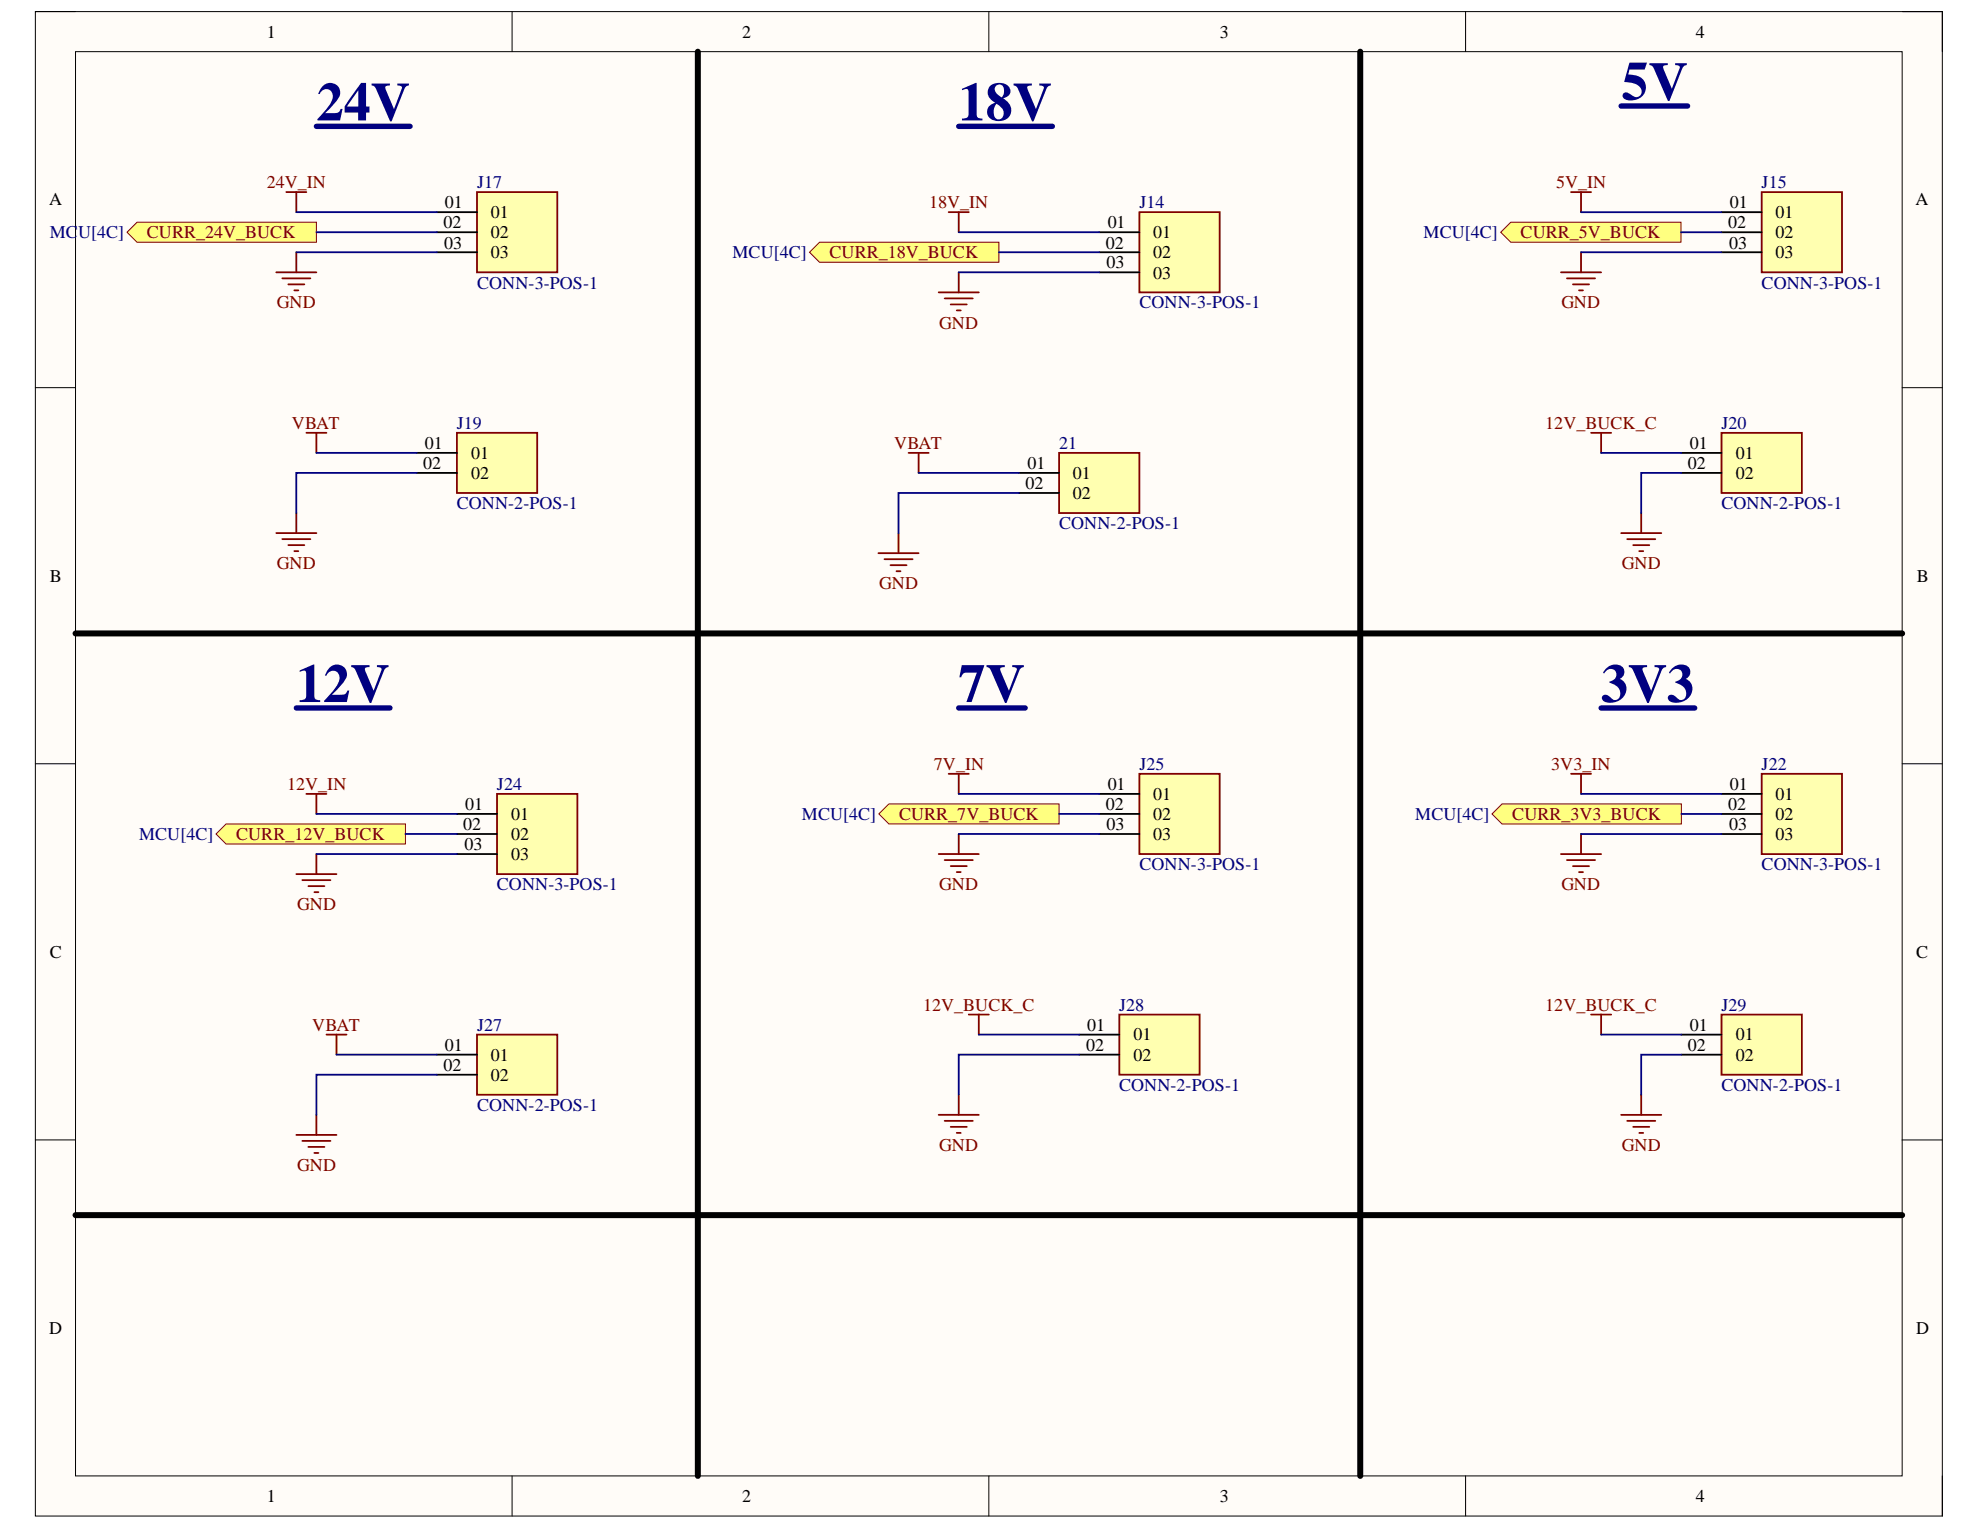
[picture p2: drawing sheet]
<svg xmlns="http://www.w3.org/2000/svg" width="279mm" height="216mm" viewBox="0 0 279 216" stroke-linecap="round" stroke-linejoin="round" font-family="sans-serif">
<path d="M5 1.6h269.1v212.3h-269.1z" fill-rule="evenodd" fill="#fffcf8"/>
<path d="M5 1.6h269.1v212.3h-269.1z" fill="none" stroke="#000" stroke-width=".14"/>
<path d="M10.7 7.3h257.7v201h-257.7z" fill-rule="evenodd" fill="#fffcf8"/>
<g fill="none" stroke="#000" stroke-width=".14">
<path d="M5 1.6h5.7M10.7 7.3h257.7v201h-257.7zM72.3 1.6v5.7M139.5 1.6v5.7M206.8 1.6v5.7M268.4 1.6h5.7v5.7M5 54.7h5.7M268.4 54.7h5.7M5 107.8h5.7M268.4 107.8h5.7M5 160.9h5.7M268.4 160.9h5.7"/>
<path d="M72.3 208.3v5.6M139.5 208.3v5.6M206.8 208.3v5.6M274.1 208.3v5.6"/>
</g>
<g fill="none" stroke="#800000" stroke-width=".25">
<path d="M39 38.4h5.6M39.8 39.3h4M41.8 35.6v2.8M40.7 40.1h2.2M41.5 41h.6M39 75.2h5.6M39.8 76.1h4M40.7 76.9h2.2M41.5 77.8h.6M41.8 72.4v2.8M43.2 61.1h2.9M44.6 61.1v2.8"/>
<path d="M224.5 61.1h2.9M225.9 61.1v2.8M228.8 75.2h5.6M229.6 76.1h4M230.5 76.9h2.2M231.3 77.8h.6M231.6 72.4v2.8"/>
</g>
<path d="M98.5 7.3v201M191.9 7.3v201M10.7 89.4h257.7M10.7 171.5h257.7" fill="none" stroke="#000" stroke-width=".85"/>
<path d="M44.6 17.8h13.3M135.3 17.8h13.2M228.8 15h9.3M41.8 99.9h13.2M135.3 99.9h9.4M225.9 99.9h13.2" fill="none" stroke="#000080" stroke-width=".76"/>
<path d="M64.5 61.1h11.3v8.5h-11.3z" fill-rule="evenodd" fill="#ffffb0"/>
<path d="M64.5 61.1h11.3v8.5h-11.3z" fill="none" stroke="#800000" stroke-width=".25"/>
<path d="M58.8 63.9h5.7M58.8 66.7h5.7" fill="none" stroke="#000" stroke-width=".25"/>
<path d="M67.3 27.1h11.3v11.3h-11.3z" fill-rule="evenodd" fill="#ffffb0"/>
<path d="M67.3 27.1h11.3v11.3h-11.3zM133.9 29.9h2.8M135.3 29.9v2.9M135.3 38.4v2.9M132.5 41.3h5.6M133.3 42.1h4M134.2 43h2.2M135 43.8h.6" fill="none" stroke="#800000" stroke-width=".25"/>
<path d="M61.6 29.9h5.7M61.6 32.8h5.7M61.6 35.6h5.7" fill="none" stroke="#000" stroke-width=".25"/>
<path d="M160.8 29.9h11.3v11.4h-11.3z" fill-rule="evenodd" fill="#ffffb0"/>
<path d="M160.8 29.9h11.3v11.4h-11.3zM220.3 38.4h5.6M221.1 39.3h4M221.7 27.1h2.8M223.1 27.1v2.8M223.1 35.6v2.8M222 40.1h2.2M222.8 41h.6" fill="none" stroke="#800000" stroke-width=".25"/>
<path d="M155.1 32.8h5.7M155.1 35.6h5.7M155.1 38.4h5.7" fill="none" stroke="#000" stroke-width=".25"/>
<path d="M248.6 27.1h11.3v11.3h-11.3z" fill-rule="evenodd" fill="#ffffb0"/>
<path d="M248.6 27.1h11.3v11.3h-11.3z" fill="none" stroke="#800000" stroke-width=".25"/>
<path d="M242.9 29.9h5.7M242.9 32.8h5.7M242.9 35.6h5.7" fill="none" stroke="#000" stroke-width=".25"/>
<path d="M242.9 61.1h11.4v8.5h-11.4z" fill-rule="evenodd" fill="#ffffb0"/>
<path d="M40.4 27.1h2.8M41.8 27.1v2.8M124 78.1h5.6M124.8 78.9h4M125.7 79.8h2.2M126.8 75.2v2.9M128.2 63.9h2.8M129.6 63.9v2.8M242.9 61.1h11.4v8.5h-11.4zM126.5 80.6h.6" fill="none" stroke="#800000" stroke-width=".25"/>
<path d="M237.3 63.9h5.6M237.3 66.7h5.6" fill="none" stroke="#000" stroke-width=".25"/>
<path d="M149.4 63.9h11.4v8.5h-11.4z" fill-rule="evenodd" fill="#ffffb0"/>
<g fill="none" stroke="#800000" stroke-width=".25">
<path d="M149.4 63.9h11.4v8.5h-11.4zM41.8 123.3h5.7M42.7 124.2h3.9M43.5 125h2.3M44.4 125.9h.5M44.6 120.5v2.8M44.6 157.3v2.8M46.1 146h2.8M47.5 146v2.8M41.8 160.1h5.7M42.7 161h3.9M43.5 161.8h2.3"/>
<path d="M44.4 162.7h.5"/>
</g>
<path d="M143.8 66.7h5.6M143.8 69.6h5.6" fill="none" stroke="#000" stroke-width=".25"/>
<path d="M67.3 146h11.3v8.5h-11.3z" fill-rule="evenodd" fill="#ffffb0"/>
<path d="M67.3 146h11.3v8.5h-11.3z" fill="none" stroke="#800000" stroke-width=".25"/>
<path d="M61.6 148.8h5.7M61.6 151.7h5.7" fill="none" stroke="#000" stroke-width=".25"/>
<path d="M70.1 112h11.4v11.3h-11.4z" fill-rule="evenodd" fill="#ffffb0"/>
<g fill="none" stroke="#800000" stroke-width=".25">
<path d="M43.2 112h2.9M44.6 112v2.9M70.1 112h11.4v11.3h-11.4zM135.3 117.7v2.8M132.5 120.5h5.6M133.3 121.4h4M134.2 122.2h2.2M135 123.1h.6M132.5 157.3h5.6M133.3 158.2h4M134.2 159h2.2M135 159.9h.6"/>
<path d="M135.3 154.5v2.8M136.7 143.2h2.8M138.1 143.2v2.8"/>
</g>
<path d="M64.5 114.9h5.6M64.5 117.7h5.6M64.5 120.5h5.6" fill="none" stroke="#000" stroke-width=".25"/>
<path d="M157.9 143.2h11.4v8.5h-11.4z" fill-rule="evenodd" fill="#ffffb0"/>
<path d="M157.9 143.2h11.4v8.5h-11.4z" fill="none" stroke="#800000" stroke-width=".25"/>
<path d="M152.3 146h5.6M152.3 148.8h5.6" fill="none" stroke="#000" stroke-width=".25"/>
<path d="M160.8 109.2h11.3v11.3h-11.3z" fill-rule="evenodd" fill="#ffffb0"/>
<g fill="none" stroke="#800000" stroke-width=".25">
<path d="M133.9 109.2h2.8M135.3 109.2v2.8M160.8 109.2h11.3v11.3h-11.3zM221.7 109.2h2.8M223.1 109.2v2.8M223.1 117.7v2.8M220.3 120.5h5.6M221.1 121.4h4M222 122.2h2.2M222.8 123.1h.6M224.5 143.2h2.9M225.9 143.2v2.8"/>
<path d="M228.8 157.3h5.6M229.6 158.2h4M230.5 159h2.2M231.3 159.9h.6M231.6 154.5v2.8"/>
</g>
<path d="M155.1 112h5.7M155.1 114.9h5.7M155.1 117.7h5.7" fill="none" stroke="#000" stroke-width=".25"/>
<path d="M248.6 109.2h11.3v11.3h-11.3z" fill-rule="evenodd" fill="#ffffb0"/>
<path d="M248.6 109.2h11.3v11.3h-11.3z" fill="none" stroke="#800000" stroke-width=".25"/>
<path d="M242.9 112h5.7M242.9 114.9h5.7M242.9 117.7h5.7" fill="none" stroke="#000" stroke-width=".25"/>
<path d="M242.9 143.2h11.4v8.5h-11.4z" fill-rule="evenodd" fill="#ffffb0"/>
<path d="M242.9 143.2h11.4v8.5h-11.4z" fill="none" stroke="#800000" stroke-width=".25"/>
<path d="M237.3 146h5.6M237.3 148.8h5.6" fill="none" stroke="#000" stroke-width=".25"/>
<path d="M17.9 32.8l1.4-1.4h25.3v2.8h-25.3z" fill-rule="evenodd" fill="#ffff80"/>
<path d="M17.9 32.8l1.4-1.4h25.3v2.8h-25.3z" fill="none" stroke="#800000" stroke-width=".14"/>
<path d="M114.2 35.6l1.4-1.4h25.4v2.8h-25.4z" fill-rule="evenodd" fill="#ffff80"/>
<path d="M114.2 35.6l1.4-1.4h25.4v2.8h-25.4z" fill="none" stroke="#800000" stroke-width=".14"/>
<path d="M211.8 32.8l1.4-1.4h24v2.8h-24z" fill-rule="evenodd" fill="#ffff80"/>
<path d="M211.8 32.8l1.4-1.4h24v2.8h-24z" fill="none" stroke="#800000" stroke-width=".14"/>
<path d="M30.5 117.7l1.4-1.4h25.3v2.8h-25.3z" fill-rule="evenodd" fill="#ffff80"/>
<path d="M30.5 117.7l1.4-1.4h25.3v2.8h-25.3z" fill="none" stroke="#800000" stroke-width=".14"/>
<path d="M124 114.9l1.4-1.5h24v2.9h-24z" fill-rule="evenodd" fill="#ffff80"/>
<path d="M124 114.9l1.4-1.5h24v2.9h-24z" fill="none" stroke="#800000" stroke-width=".14"/>
<path d="M210.5 114.9l1.5-1.5h25.3v2.9h-25.3z" fill-rule="evenodd" fill="#ffff80"/>
<path d="M210.5 114.9l1.5-1.5h25.3v2.9h-25.3z" fill="none" stroke="#800000" stroke-width=".14"/>
<g fill="none" stroke="#000080" stroke-width=".25">
<path d="M41.8 29.9h19.8M41.8 35.6h19.8M44.6 32.8h17M135.3 32.8h19.8M135.3 38.4h19.8M141 35.6h14.1M223.1 29.9h19.8M223.1 35.6h19.8M237.2 32.8h5.7M44.6 63.9h14.2M58.8 66.7h-17v5.7M129.6 66.7h14.2"/>
<path d="M143.8 69.6h-17v5.6M225.9 63.9h11.4M237.3 66.7h-5.7v5.7M44.6 114.9h19.9M57.2 117.7h7.3M135.3 112h19.8M135.3 117.7h19.8M149.4 114.9h5.7M223.1 112h19.8M223.1 117.7h19.8M237.3 114.9h5.6M44.6 120.5h19.9"/>
<path d="M47.5 148.8h14.1M61.6 151.7h-17v5.6M138.1 146h14.2M152.3 148.8h-17v5.7M225.9 146h11.4M237.3 148.8h-5.7v5.7"/>
</g>
<g font-size="7.7" fill="#000080">
<text x="44.7" y="17">24V</text>
<text x="135.2" y="17">18V</text>
<text x="228.8" y="14.1">5V</text>
<text x="41.8" y="99.1">12V</text>
<text x="135.2" y="99.1">7V</text>
<text x="225.9" y="99.1">3V3</text>
</g>
<g font-size="2.5">
<text x="37.6" y="5.3">1</text>
<text x="104.7" y="5.3">2</text>
<text x="172.1" y="5.3">3</text>
<text x="239.3" y="5.3">4</text>
<text x="6.9" y="29">A</text>
<text x="62.8" y="29.4">01</text>
<text x="244.1" y="29.4">01</text>
<text x="270.3" y="29">A</text>
<text x="62.6" y="32.2">02</text>
<text x="62.7" y="35.1">03</text>
<text x="69.3" y="30.8">01</text>
<text x="69.3" y="33.6">02</text>
<text x="156.1" y="35.1">02</text>
<text x="156.3" y="32.2">01</text>
<text x="162.7" y="33.6">01</text>
<text x="243.8" y="32.2">02</text>
<text x="244" y="35.1">03</text>
<text x="250.5" y="30.8">01</text>
<text x="250.5" y="33.6">02</text>
<text x="69.3" y="36.4">03</text>
<text x="156.1" y="37.9">03</text>
<text x="162.7" y="36.4">02</text>
<text x="162.7" y="39.3">03</text>
<text x="250.5" y="36.4">03</text>
<text x="60" y="63.3">01</text>
<text x="66.5" y="64.7">01</text>
<text x="238.4" y="63.3">01</text>
<text x="244.9" y="64.7">01</text>
<text x="59.7" y="66.2">02</text>
<text x="66.5" y="67.6">02</text>
<text x="144.7" y="69">02</text>
<text x="145" y="66.2">01</text>
<text x="151.4" y="67.6">01</text>
<text x="151.4" y="70.4">02</text>
<text x="238.2" y="66.2">02</text>
<text x="244.9" y="67.6">02</text>
<text x="7" y="82.1">B</text>
<text x="270.5" y="82.1">B</text>
<text x="156.3" y="111.5">01</text>
<text x="162.7" y="112.8">01</text>
<text x="244.1" y="111.5">01</text>
<text x="250.5" y="112.8">01</text>
<text x="65.4" y="117.2">02</text>
<text x="65.6" y="119.9">03</text>
<text x="65.6" y="114.3">01</text>
<text x="72.1" y="115.7">01</text>
<text x="72.1" y="118.5">02</text>
<text x="156.1" y="114.3">02</text>
<text x="156.1" y="117.2">03</text>
<text x="162.7" y="115.7">02</text>
<text x="162.7" y="118.5">03</text>
<text x="243.8" y="114.3">02</text>
<text x="244" y="117.2">03</text>
<text x="250.5" y="115.7">02</text>
<text x="250.5" y="118.5">03</text>
<text x="72.1" y="121.4">03</text>
<text x="7" y="135.2">C</text>
<text x="270.4" y="135.2">C</text>
<text x="62.8" y="148.3">01</text>
<text x="69.3" y="149.7">01</text>
<text x="153.3" y="148.3">02</text>
<text x="153.4" y="145.5">01</text>
<text x="159.9" y="146.8">01</text>
<text x="159.9" y="149.7">02</text>
<text x="238.2" y="148.3">02</text>
<text x="238.4" y="145.5">01</text>
<text x="244.9" y="146.8">01</text>
<text x="244.9" y="149.7">02</text>
<text x="62.6" y="151.1">02</text>
<text x="69.3" y="152.5">02</text>
<text x="6.9" y="188.2">D</text>
<text x="270.4" y="188.2">D</text>
<text x="37.6" y="212">1</text>
<text x="104.7" y="212">2</text>
<text x="172.1" y="212">3</text>
<text x="239.3" y="212">4</text>
</g>
<g font-size="2.5" fill="#800000">
<text x="37.6" y="26.5">24V_IN</text>
<text x="131.1" y="29.4">18V_IN</text>
<text x="219.6" y="26.5">5V_IN</text>
<text x="20.7" y="33.6">CURR_24V_BUCK</text>
<text x="214.6" y="33.6">CURR_5V_BUCK</text>
<text x="117.1" y="36.4">CURR_18V_BUCK</text>
<text x="39.1" y="43.5">GND</text>
<text x="132.5" y="46.4">GND</text>
<text x="220.3" y="43.5">GND</text>
<text x="41.2" y="60.5">VBAT</text>
<text x="126.2" y="63.3">VBAT</text>
<text x="218" y="60.5">12V_BUCK_C</text>
<text x="39.1" y="80.3">GND</text>
<text x="124.1" y="83.2">GND</text>
<text x="228.9" y="80.3">GND</text>
<text x="40.5" y="111.5">12V_IN</text>
<text x="131.8" y="108.6">7V_IN</text>
<text x="218.9" y="108.6">3V3_IN</text>
<text x="33.3" y="118.5">CURR_12V_BUCK</text>
<text x="126.9" y="115.7">CURR_7V_BUCK</text>
<text x="213.4" y="115.7">CURR_3V3_BUCK</text>
<text x="132.5" y="125.6">GND</text>
<text x="220.3" y="125.6">GND</text>
<text x="42" y="128.5">GND</text>
<text x="130.3" y="142.6">12V_BUCK_C</text>
<text x="218" y="142.6">12V_BUCK_C</text>
<text x="44.1" y="145.5">VBAT</text>
<text x="42" y="165.2">GND</text>
<text x="132.5" y="162.5">GND</text>
<text x="228.9" y="162.5">GND</text>
</g>
<g font-size="2.5" fill="#000080">
<text x="67.3" y="26.5">J17</text>
<text x="160.8" y="29.4">J14</text>
<text x="248.6" y="26.5">J15</text>
<text x="7" y="33.6">MCU[4C]</text>
<text x="200.9" y="33.6">MCU[4C]</text>
<text x="67.3" y="40.7">CONN-3-POS-1</text>
<text x="103.4" y="36.4">MCU[4C]</text>
<text x="248.6" y="40.7">CONN-3-POS-1</text>
<text x="160.8" y="43.5">CONN-3-POS-1</text>
<text x="64.5" y="60.5">J19</text>
<text x="149.5" y="63.3">21</text>
<text x="242.9" y="60.5">J20</text>
<text x="64.5" y="71.8">CONN-2-POS-1</text>
<text x="242.9" y="71.8">CONN-2-POS-1</text>
<text x="149.5" y="74.6">CONN-2-POS-1</text>
<text x="70.1" y="111.5">J24</text>
<text x="160.8" y="108.6">J25</text>
<text x="248.6" y="108.6">J22</text>
<text x="19.6" y="118.5">MCU[4C]</text>
<text x="113.2" y="115.7">MCU[4C]</text>
<text x="199.7" y="115.7">MCU[4C]</text>
<text x="70.1" y="125.6">CONN-3-POS-1</text>
<text x="160.8" y="122.8">CONN-3-POS-1</text>
<text x="248.6" y="122.8">CONN-3-POS-1</text>
<text x="157.9" y="142.6">J28</text>
<text x="242.9" y="142.6">J29</text>
<text x="67.3" y="145.5">J27</text>
<text x="157.9" y="153.9">CONN-2-POS-1</text>
<text x="242.9" y="153.9">CONN-2-POS-1</text>
<text x="67.3" y="156.8">CONN-2-POS-1</text>
</g>
</svg>
